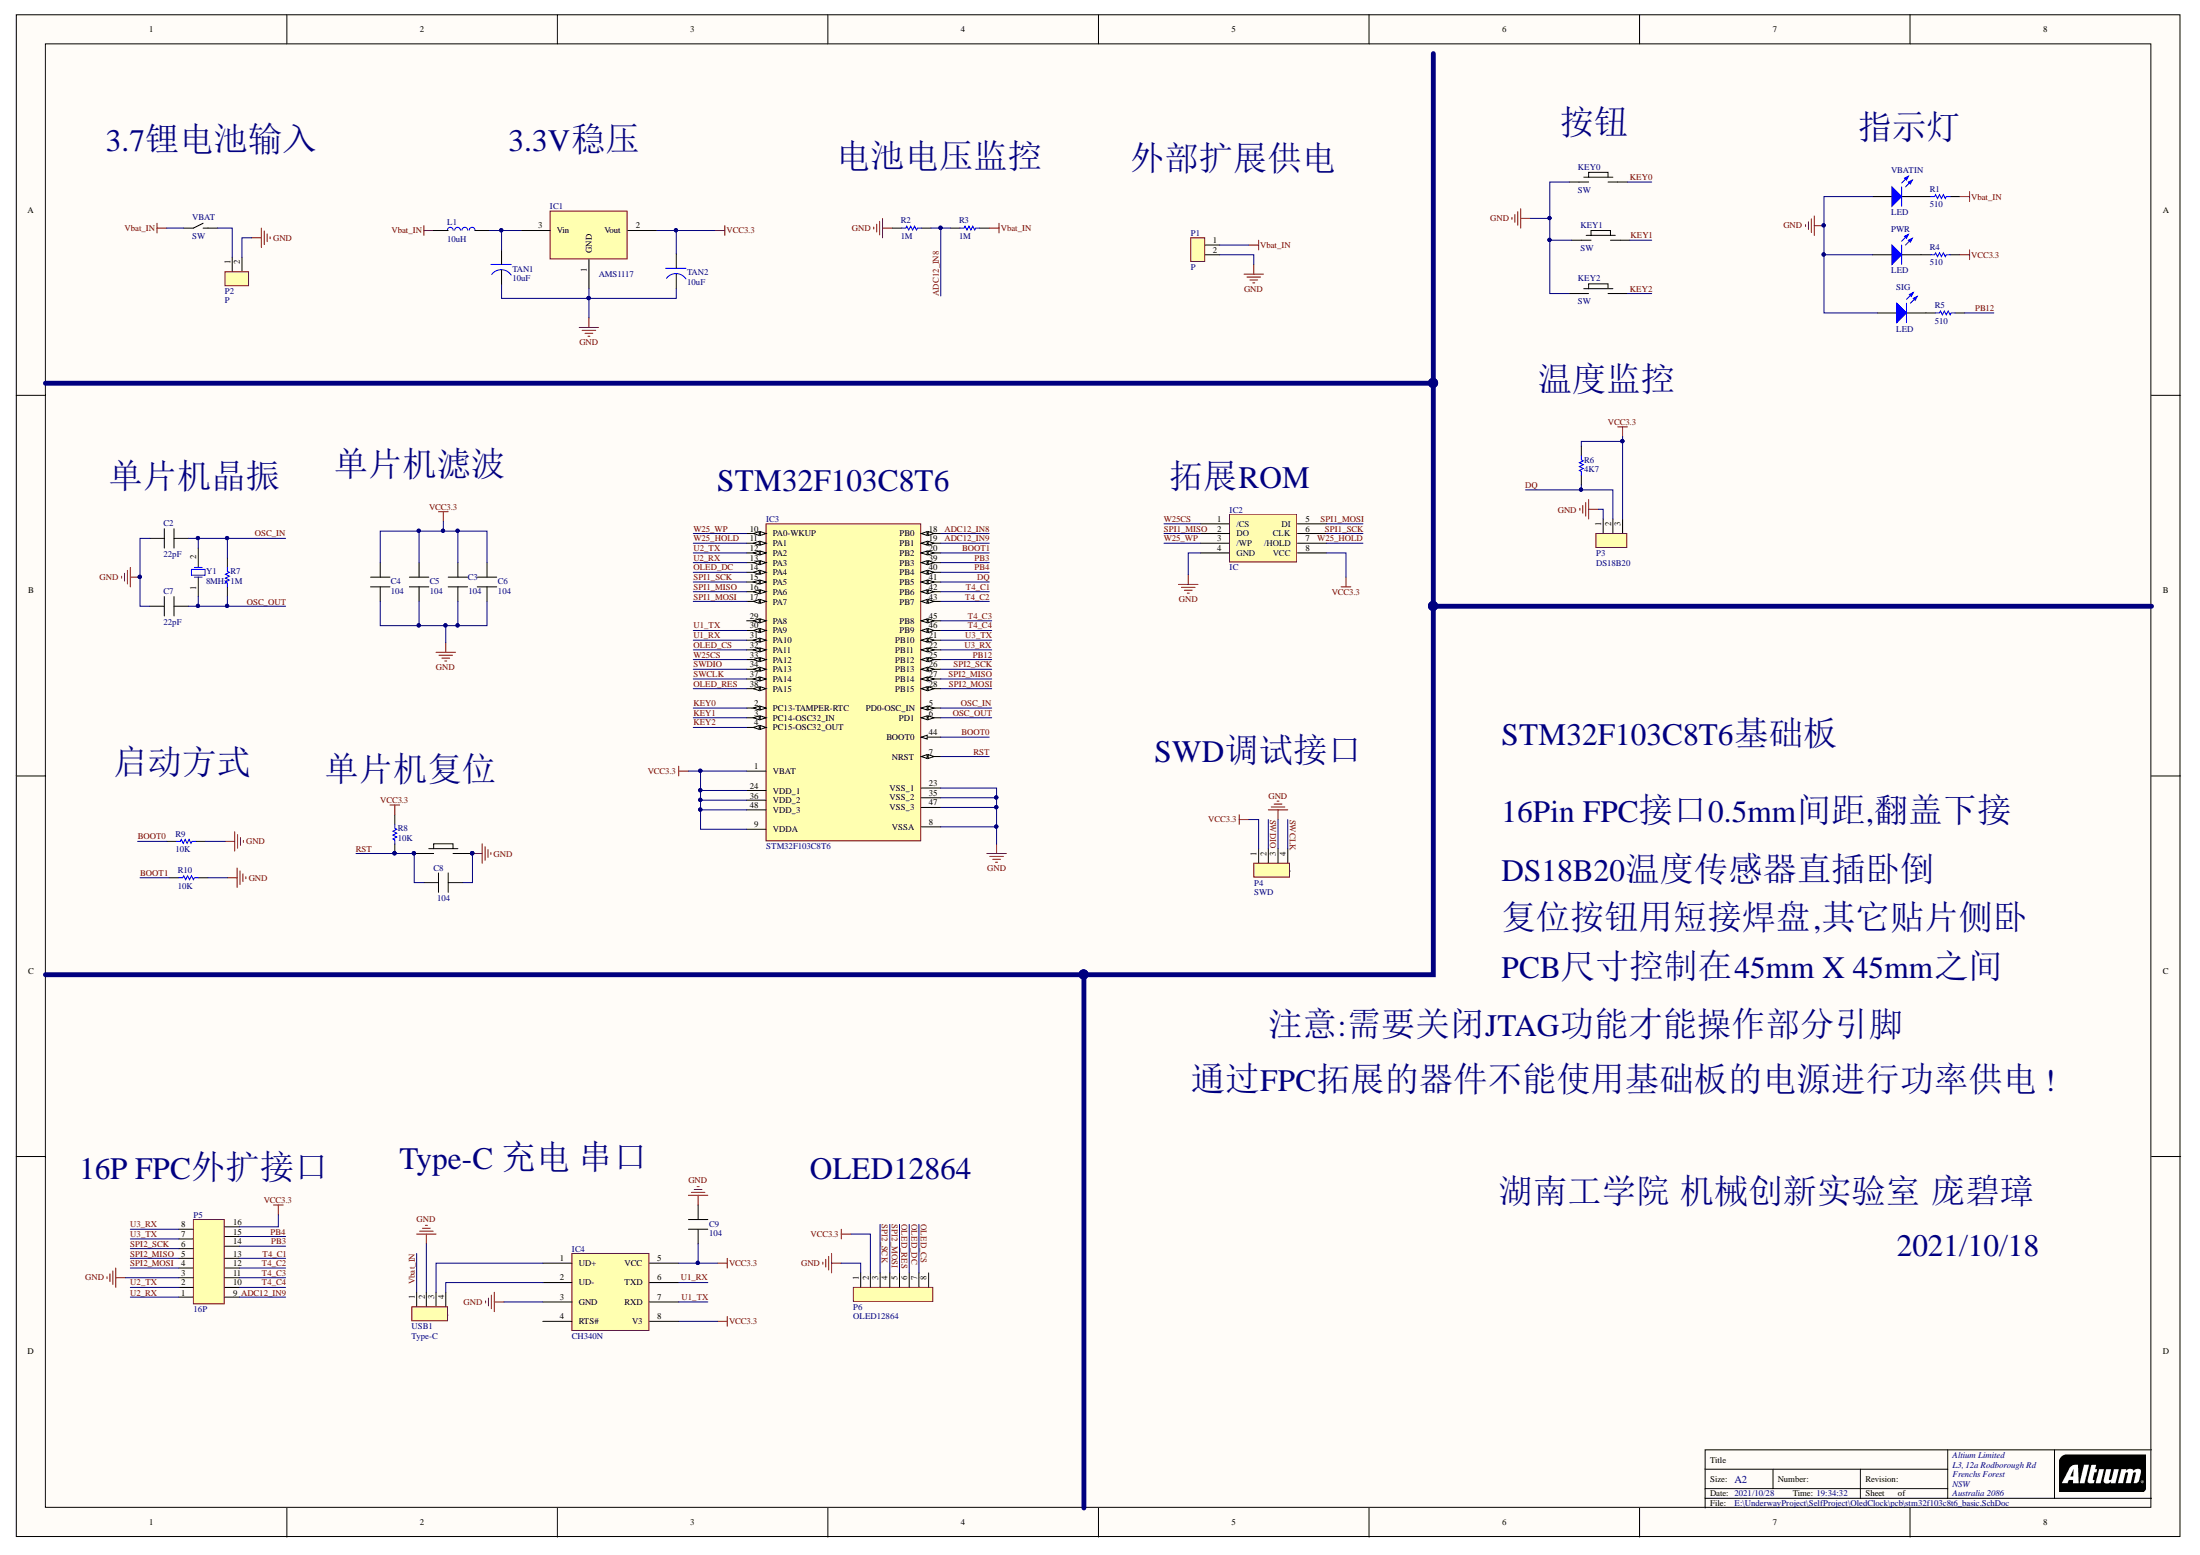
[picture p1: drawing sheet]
# Altium project stm32f103c8t6_basic.PrjPCB
1 sheet, 41 parts. Net scope: global (net labels, ports and power ports of the same name join across sheets).
Board files: stm32f103c8t6_basic.PcbDoc, asoul_jiaran_logo.PcbDoc

## Sheet stm32f103c8t6_basic.SchDoc
size A2; Organization: Altium Limited; Address1: L3, 12a Rodborough Rd; Address2: Frenchs Forest; Address3: NSW; Address4: Australia 2086

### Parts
C2  22pF  [C 0603]
C3  104  [C 0603]
C4  104  [C 0603]
C5  104  [C 0603]
C6  104  [C 0603]
C7  22pF  [C 0603]
C8  104  [C 0603]
C9  104  [C 0603]
IC1  AMS1117  [SOT-223]
IC2  IC  [SOP-8]
IC3  STM32F103C8T6  [LQPF48 7X7]
IC4  CH340N  [SOP-8]
KEY0  SW  [SW SMD 3x6x2.5]
KEY1  SW  [SW SMD 3x6x2.5]
KEY2  SW  [SW SMD 3x6x2.5]
L1  10uH  [L 0603]
P1  P  [HEAD_1X2]
P2  P  [电池焊盘]
P3  DS18B20  [TO92]
P4  SWD  [MX1.25]
P5  16P  [FPC 0.5mm 16P]
P6  OLED12864  [HEAD_1X8]
PWR  LED  [LED 0603]
R1  510  [R 0603]
R2  1M  [R 0603]
R3  1M  [R 0603]
R4  510  [R 0603]
R5  510  [R 0603]
R6  4K7  [R 0603]
R7  1M  [R 0603]
R8  10K  [R 0603]
R9  10K  [R 0603]
R10  10K  [R 0603]
RST  SW  [SW SMD 3x6x2.5]  (value not drawn)
SIG  LED  [LED 0603]
TAN1  10uF  [TAN 0805]
TAN2  10uF  [TAN 0805]
USB1  Type-C  [USB Type-C]
VBAT  SW  [拨动开关 9X3.5X3.5 侧卧]
VBATIN  LED  [LED 0603]
Y1  8MHz  [OSC SMD]

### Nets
GND: C2.1 C3.1 C4.1 C5.1 C6.1 C7.1 C8.2 C9.2 IC1.1(GND) IC2.4(GND) IC3.8(VSSA) IC3.23(VSS_1) IC3.35(VSS_2) IC3.47(VSS_3) IC4.3(GND) KEY0.1 KEY1.1 KEY2.1 P1.2 P2.2 P3.1 P4.3 P5.3 P6.1 PWR.1(A) R2.2 R9.1 R10.1 RST.2 SIG.1(A) TAN1.1 TAN2.1 USB1.2 VBATIN.1(A)
Vbat_IN: L1.1 P1.1 R1.1 R3.1 USB1.1 VBAT.2
VCC3.3: C3.2 C4.2 C5.2 C6.2 C9.1 IC1.2(Vout) IC2.8(VCC) IC3.1(VBAT) IC3.9(VDDA) IC3.24(VDD_1) IC3.36(VDD_2) IC3.48(VDD_3) IC4.5(VCC) IC4.8(V3) P3.3 P4.1 P5.16 P6.2 R4.1 R6.1 R8.2 TAN2.2
ADC12_IN8: IC3.18(PB0) R2.1 R3.2
ADC12_IN9: IC3.19(PB1) P5.9
BOOT0: IC3.44(BOOT0) R9.2
BOOT1: IC3.20(PB2) R10.2
DQ: IC3.41(PB5) P3.2 R6.2
KEY0: IC3.2(PC13-TAMPER-RTC) KEY0.2
KEY1: IC3.3(PC14-OSC32_IN) KEY1.2
KEY2: IC3.4(PC15-OSC32_OUT) KEY2.2
OLED_CS: IC3.32(PA11) P6.7
OLED_DC: IC3.14(PA4) P6.6
OLED_RES: IC3.38(PA15) P6.5
OSC_IN: C2.2 IC3.5(PD0-OSC_IN) R7.2 Y1.2(OSC2)
OSC_OUT: C7.2 IC3.6(PD1) R7.1 Y1.1(OSC1)
PB3: IC3.39(PB3) P5.14
PB4: IC3.40(PB4) P5.15
PB12: IC3.25(PB12) R5.1
RST: C8.1 IC3.7(NRST) R8.1 RST.1
SPI1_MISO: IC2.2(DO) IC3.16(PA6)
SPI1_MOSI: IC2.5(DI) IC3.17(PA7)
SPI1_SCK: IC2.6(CLK) IC3.15(PA5)
SPI2_MISO: IC3.27(PB14) P5.5
SPI2_MOSI: IC3.28(PB15) P5.4 P6.4
SPI2_SCK: IC3.26(PB13) P5.6 P6.3
SWCLK: IC3.37(PA14) P4.4
SWDIO: IC3.34(PA13) P4.2
T4_C1: IC3.42(PB6) P5.13
T4_C2: IC3.43(PB7) P5.12
T4_C3: IC3.45(PB8) P5.11
T4_C4: IC3.46(PB9) P5.10
U1_RX: IC3.31(PA10) IC4.6(TXD)
U1_TX: IC3.30(PA9) IC4.7(RXD)
U2_RX: IC3.13(PA3) P5.1
U2_TX: IC3.12(PA2) P5.2
U3_RX: IC3.22(PB11) P5.8
U3_TX: IC3.21(PB10) P5.7
W25_HOLD: IC2.7(/HOLD) IC3.11(PA1)
W25_WP: IC2.3(/WP) IC3.10(PA0-WKUP)
W25CS: IC2.1(/CS) IC3.33(PA12)
NetIC1_3: IC1.3(Vin) L1.2 TAN1.2
NetIC4_1: IC4.1(UD+) USB1.3
NetIC4_2: IC4.2(UD-) USB1.4
NetP2_1: P2.1 VBAT.1
NetPWR_2: PWR.2(K) R4.2
NetR1_2: R1.2 VBATIN.2(K)
NetR5_2: R5.2 SIG.2(K)

Not connected (* = marked no-connect by the designer): IC3 29(PA8); IC4 4(RTS#); P6 8

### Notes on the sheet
- 按钮
- 指示灯
- 3.7锂电池输入
- 3.3V稳压
- 电池电压监控
- 外部扩展供电
- 温度监控
- 单片机晶振
- 单片机滤波
- (near IC2) 拓展ROM
- (near IC3) STM32F103C8T6
- 启动方式
- SWD调试接口
- STM32F103C8T6基础板
- (near R8) 单片机复位
- 16Pin FPC接口0.5mm间距,翻盖下接
- DS18B20温度传感器直插卧倒
- 复位按钮用短接焊盘,其它贴片侧卧
- PCB尺寸控制在45mm X 45mm之间
- 注意:需要关闭JTAG功能才能操作部分引脚
- 通过FPC拓展的器件不能使用基础板的电源进行功率供电!
- 16P FPC外扩接口
- Type-C 充电 串口
- OLED12864
- 湖南工学院 机械创新实验室 庞碧璋
- 2021/10/18
